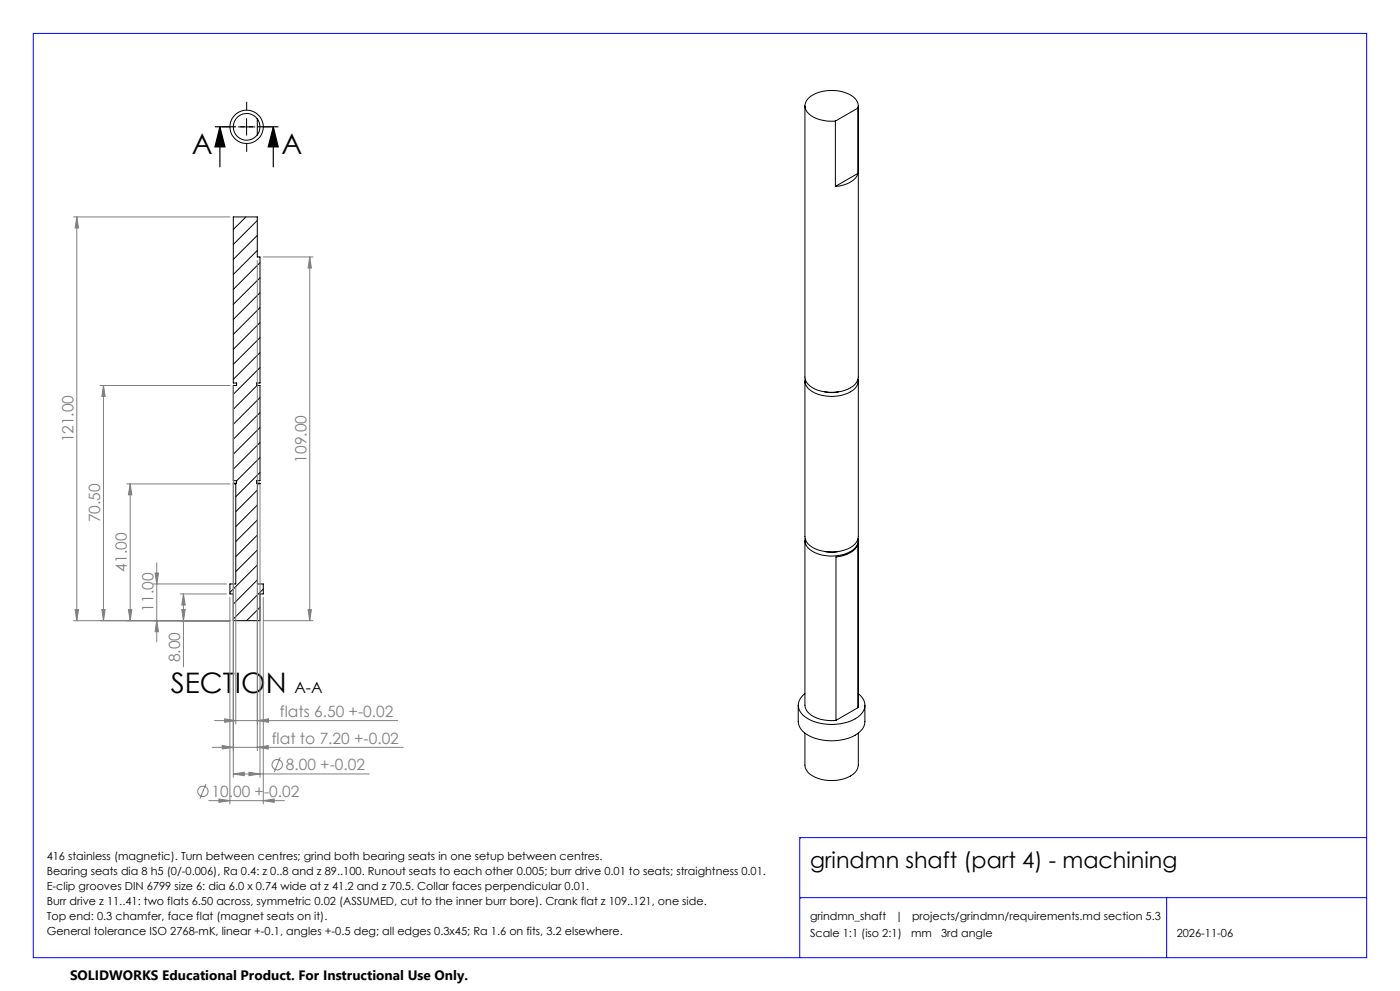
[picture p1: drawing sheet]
<svg xmlns="http://www.w3.org/2000/svg" width="420mm" height="297mm" viewBox="0 0 420 297" stroke-linecap="round" stroke-linejoin="round" font-family="sans-serif">
<g fill="none" stroke="#000" stroke-width=".3">
<path d="M71.5 38h5M74 35.5v5M77.2 35.6a4 4 0 0 0-5.9-.5 4 4 0 0 0 0 5.9 4 4 0 0 0 5.9-.6M77.2 35.6a4 4 0 0 1 0 4.8M77.2 35.6v4.8M241.5 31.7v81.3a4.8 4.8 0 0 0 3.9 4 11.8 11.8 0 0 0 11.1-1.8l.8-1.3 .2-.9v-81.3M250.6 36.3v19.6M257.4 32.4a3.8 3.8 0 0 0-2.9-4.3 11.6 11.6 0 0 0-12.1 1.5 3.1 3.1 0 0 0 .9 5 11.6 11.6 0 0 0 7.3 1.7M257.4 32.4v19.6M257.4 32.4l-6.8 3.9M257.4 52a6.2 6.2 0 0 1-5.5 3.7l-1.3 .2M257.4 52l-6.8 3.9"/>
<path d="M70 65h7.2v12h.8v37.8h-1v.7h1v28.6h-1v.7h1v.2h-.8v30h1.8v3h-1v8h-8v-8h-1v-3h1.7v-30h-.7v-.2h1v-.7h-1v-28.6h1v-.7h-1zM73.8 65l-3.8 3.8M77.2 66.1l-7.2 7.2M77.2 70.6l-7.2 7.1M77.2 75.1l-7.2 7.2M78 78.7l-8 8M78 83.3l-8 7.9M78 87.7l-8 8M78 92.2l-8 8M78 96.7l-8 8M77.1 115.5l-7.1 7.2M78 101.2l-8 8"/>
<path d="M78 105.7l-8 8M78 110.2l-8 8M78 114.6l-.1 .2M78 119.2l-8 8M241.5 114.2v46.6a4.7 4.7 0 0 0 3.9 4 11.8 11.8 0 0 0 11.1-1.8l.8-1.3 .2-.9v-46.6M241.5 113.6a3.9 3.9 0 0 0 3 4.2 11.8 11.8 0 0 0 12-1.4 3.2 3.2 0 0 0 .9-2.8M247.4 117.4l1.7 .2 2.4-.2M78 123.6l-8 8.1M78 128.1l-8 8M78 132.6l-8 8M78 137.1l-7 7M70.3 144.8l-.2 .2"/>
<path d="M77.2 146.9l-6.5 6.4M77.2 151.3l-6.5 6.5M77.2 155.8l-6.5 6.5M78 141.6l-7.3 7.3M77.2 160.3l-6.5 6.5M77.2 164.8l-6.5 6.5M77.2 169.3l-8.2 8.2M77.2 173.8l-7.2 7.2M79 176.5l-9 9M241.5 162v49.3a5.4 5.4 0 0 0 4.7 4.3l2.3 .3h2.3M241.5 161.4a3.9 3.9 0 0 0 3 4.2 11.8 11.8 0 0 0 12-1.4 3.2 3.2 0 0 0 .9-2.8M247.4 165.3l1.7 .2 2.4-.2"/>
<path d="M257.5 162l-.1 50.1M78 182l-4 4M239.5 211.3v4.9a6.2 6.2 0 0 0 5 5.1 14.7 14.7 0 0 0 13.6-2.2 3.9 3.9 0 0 0 1.4-2.9v-4.9M241.5 207.9a4 4 0 0 0 0 7 15.1 15.1 0 0 0 15.9 0 4 4 0 0 0 .1-7M241.5 219.7v9.6a4.7 4.7 0 0 0 3.9 4 11.6 11.6 0 0 0 11.1-1.8l.8-1.3 .2-.9v-9.6M257.4 212.1v-49a7.3 7.3 0 0 1-6.6 3.8v49M257.4 212.1l-6.6 3.8"/>
<circle cx="74" cy="38" r="5"/>
</g>
<g fill="none" stroke="#808080" stroke-width=".3">
<path d="M22 65h47M23 65l.6 3.3h-1.1zM23 65v121M77.2 78v147M79 77h14.9M92.9 77l.5 3.3h-1zM92.9 77v109M30.1 115.5h38.9M31 115.5l.5 3.3h-.9zM31 115.5v70.5M70 115.8v117.2M38 145h31"/>
<path d="M39.1 145l.4 3.3h-1zM39.1 145v41M78 145.1v87.9M46 175h22M46.5 171.7h1.1l-.6 3.3zM47 168.7v23.7M54 178h14M55 178l.6 3.3h-1.1zM55 178v21.8M69 179v61.9M70.7 176v41M77.2 176v41"/>
<path d="M79 179v61.9M22 186h47M22.5 182.7h1.1l-.6 3.3zM30.6 182.7h.9l-.5 3.3zM38.5 182.7h1l-.4 3.3zM47 186l.6 3.3h-1.1zM54.5 182.7h1.1l-.6 3.3zM79 186h14.9M92.4 182.7h1l-.5 3.3zM64.4 216h54.9M67.4 215.4l3.3 .6-3.3 .5zM77.2 216l3.3-.6v1.1z"/>
<path d="M61.8 234.9l-1.8 4.5M62.6 240h22.7M63.6 224h57.4M65.7 239.5l3.3 .5-3.3 .4zM66.7 223.4l3.3 .6-3.3 .5zM70 231.9l3.3-.4v1zM70 231.9h40.8M74.7 231.5l3.3 .4-3.3 .6zM77.2 224l3.3-.6v1.1zM79 240l3.3-.5v.9zM84.1 227l-1.8 4.4"/>
<circle cx="60.9" cy="237.2" r="1.56"/>
<circle cx="83.2" cy="229.2" r="1.55"/>
</g>
<path d="M66 38l1.5 6h-3zM66 38v12M82 38l1.5 6h-3zM82 38v12" fill="none" stroke="#000" stroke-width=".35"/>
<path d="M69 38h-2.5M74 33v-2.5M79 38h2.5M74 43v2.5" fill="none" stroke="#000" stroke-width=".3" stroke-dasharray="15.2 1.3 1.3 1.3" stroke-linecap="butt"/>
<path d="M84 38h-20" fill="none" stroke="#000" stroke-width=".35" stroke-dasharray="6.3 1.3 1.3 1.3 1.3 1.3" stroke-dashoffset="-.5" stroke-linecap="butt"/>
<path d="M10 10h400v277h-400zM410 251h-170v36M240 269h170M350 269v18" fill="none" stroke="#00f" stroke-width=".3"/>
<path d="M82 38l1.5 6h-3zM66 38l1.5 6h-3z" fill="#000"/>
<g fill="#808080">
<path d="M65.7 239.5l3.3 .5-3.3 .4zM79 240l3.3-.5v.9zM70 231.9l3.3-.4v1zM74.7 231.5l3.3 .4-3.3 .6zM67.4 215.4l3.3 .6-3.3 .5zM77.2 216l3.3-.6v1.1zM66.7 223.4l3.3 .6-3.3 .5zM77.2 224l3.3-.6v1.1z"/>
<path d="M54.5 182.7h1.1l-.6 3.3zM55 178l.6 3.3h-1.1zM47 186l.6 3.3h-1.1zM46.5 171.7h1.1l-.6 3.3zM38.5 182.7h1l-.4 3.3zM39.1 145l.4 3.3h-1zM30.6 182.7h.9l-.5 3.3zM31 115.5l.5 3.3h-.9zM22.5 182.7h1.1l-.6 3.3zM23 65l.6 3.3h-1.1zM92.4 182.7h1l-.5 3.3zM92.9 77l.5 3.3h-1z"/>
</g>
<g font-size="8.5">
<text x="57.6" y="46.2">A</text>
<text x="84.4" y="46.2">A</text>
<text x="51.2" y="207.6">SECTION</text>
</g>
<text font-size="6.7" x="243" y="260">grindmn shaft (part 4) - machining</text>
<g font-size="4.7" fill="#808080">
<text x="22" y="132.6" transform="rotate(-90 22 132.6)">121.00</text>
<text x="91.9" y="138.6" transform="rotate(-90 91.9 138.6)">109.00</text>
<text x="30" y="156.6" transform="rotate(-90 30 156.6)">70.50</text>
<text x="38" y="171.3" transform="rotate(-90 38 171.3)">41.00</text>
<text x="46" y="183.3" transform="rotate(-90 46 183.3)">11.00</text>
<text x="54" y="198.5" transform="rotate(-90 54 198.5)">8.00</text>
<text x="84" y="214.9">flats 6.50 +-0.02</text>
<text x="81.5" y="222.9">flat to 7.20 +-0.02</text>
<text x="85.8" y="230.9">8.00 +-0.02</text>
<text x="63.5" y="238.9">10.00 +-0.02</text>
</g>
<text font-size="4.7" x="88.3" y="207.6">A-A</text>
<text font-size="4.1" x="21" y="293.7">SOLIDWORKS Educational Product. For Instructional Use Only.</text>
<g font-size="3.3">
<text x="14" y="257.8">416 stainless (magnetic). Turn between centres; grind both bearing seats in one setup between centres.</text>
<text x="14" y="262.3">Bearing seats dia 8 h5 (0/-0.006), Ra 0.4: z 0..8 and z 89..100. Runout seats to each other 0.005; burr drive 0.01 to seats; straightness 0.01.</text>
<text x="14" y="266.8">E-clip grooves DIN 6799 size 6: dia 6.0 x 0.74 wide at z 41.2 and z 70.5. Collar faces perpendicular 0.01.</text>
<text x="14" y="271.3">Burr drive z 11..41: two flats 6.50 across, symmetric 0.02 (ASSUMED, cut to the inner burr bore). Crank flat z 109..121, one side.</text>
<text x="14" y="275.8">Top end: 0.3 chamfer, face flat (magnet seats on it).</text>
<text x="243" y="275.8">grindmn_shaft</text>
<text x="268.6" y="275.8">|</text>
<text x="273.6" y="275.8">projects/grindmn/requirements.md section 5.3</text>
<text x="14" y="280.3">General tolerance ISO 2768-mK, linear +-0.1, angles +-0.5 deg; all edges 0.3x45; Ra 1.6 on fits, 3.2 elsewhere.</text>
<text x="243" y="280.8">Scale 1:1 (iso 2:1)</text>
<text x="273.3" y="280.8">mm</text>
<text x="282.3" y="280.8">3rd angle</text>
<text x="353" y="280.8">2026-11-06</text>
</g>
</svg>
